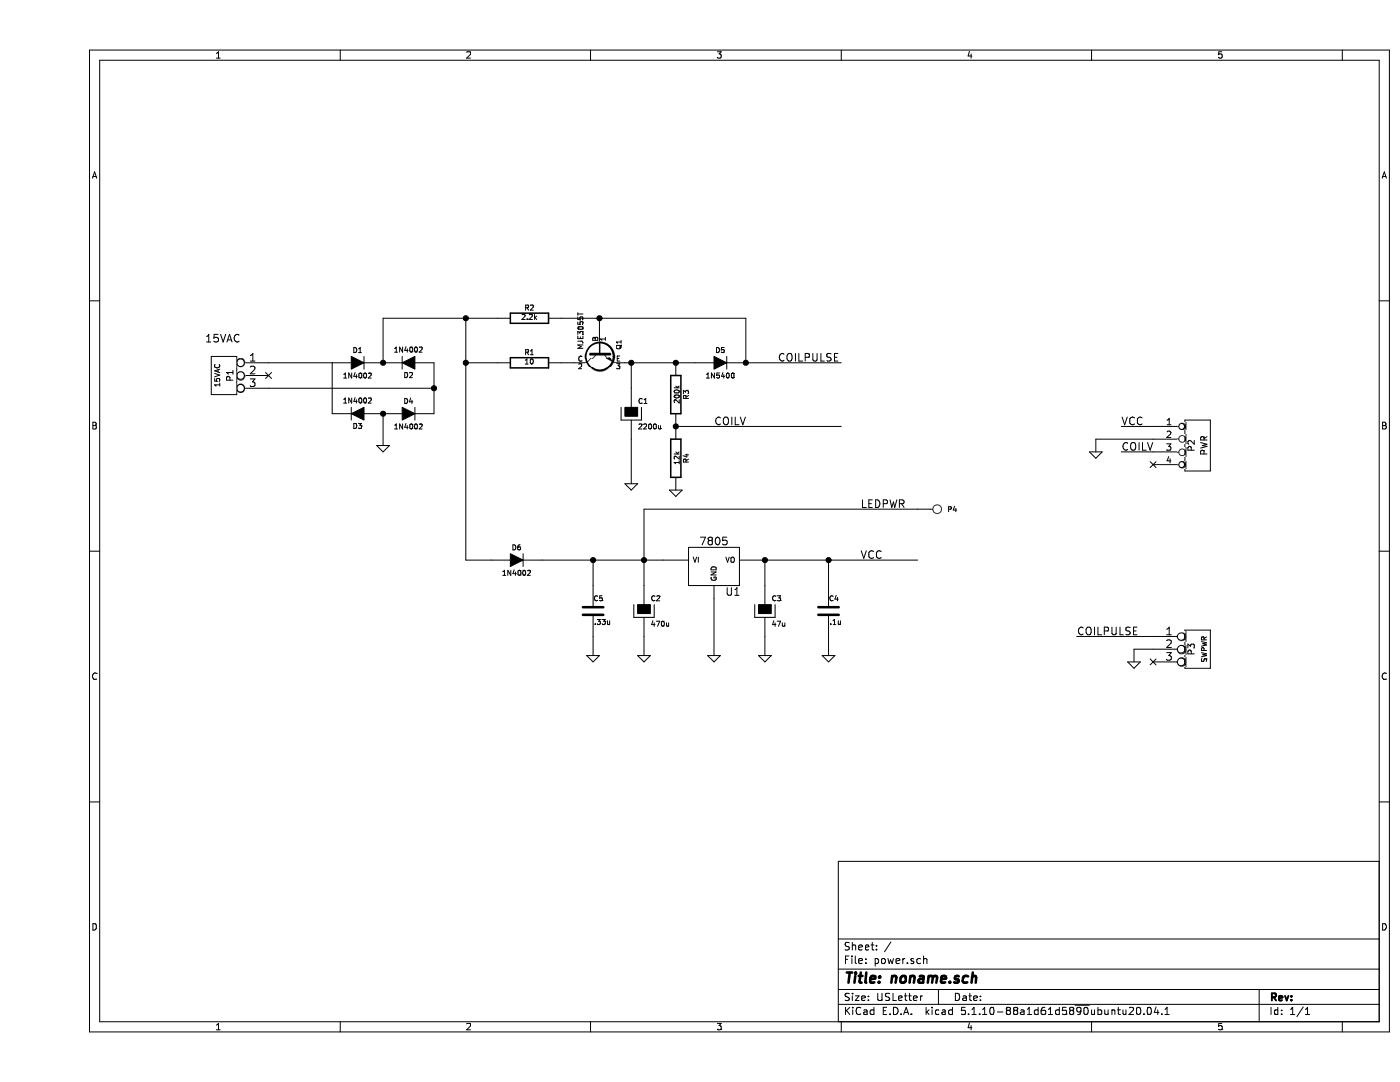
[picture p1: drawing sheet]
EESchema Schematic File Version 4
EELAYER 30 0
EELAYER END
$Descr USLetter 11000 8500
encoding utf-8
Sheet 1 1
Title "noname.sch"
Date ""
Rev ""
Comp ""
Comment1 ""
Comment2 ""
Comment3 ""
Comment4 ""
$EndDescr
$Comp
L power-rescue:DIODE-power-rescue D3
U 1 1
P 2500 3250
F 0 "D3" H 2500 3350 40  0000 C CNN
F 1 "1N4002" H 2500 3150 40  0000 C CNN
F 2 "" H 2500 3250 60  0000 C CNN
F 3 "" H 2500 3250 60  0000 C CNN
	1    2500 3250
	-1   0    0    1   
$EndComp
$Comp
L power-rescue:DIODE-power-rescue D4
U 1 1
P 2900 3250
F 0 "D4" H 2900 3350 40  0000 C CNN
F 1 "1N4002" H 2900 3150 40  0000 C CNN
F 2 "" H 2900 3250 60  0000 C CNN
F 3 "" H 2900 3250 60  0000 C CNN
	1    2900 3250
	1    0    0    -1  
$EndComp
$Comp
L power-rescue:DIODE-power-rescue D1
U 1 1
P 2500 2850
F 0 "D1" H 2500 2950 40  0000 C CNN
F 1 "1N4002" H 2500 2750 40  0000 C CNN
F 2 "" H 2500 2850 60  0000 C CNN
F 3 "" H 2500 2850 60  0000 C CNN
	1    2500 2850
	1    0    0    -1  
$EndComp
$Comp
L power-rescue:DIODE-power-rescue D2
U 1 1
P 2900 2850
F 0 "D2" H 2900 2950 40  0000 C CNN
F 1 "1N4002" H 2900 2750 40  0000 C CNN
F 2 "" H 2900 2850 60  0000 C CNN
F 3 "" H 2900 2850 60  0000 C CNN
	1    2900 2850
	-1   0    0    1   
$EndComp
$Comp
L power-rescue:GND-power-rescue #PWR01
U 1 1
P 2700 3500
F 0 "#PWR01" H 2700 3500 30  0001 C CNN
F 1 "GND" H 2700 3430 30  0001 C CNN
F 2 "" H 2700 3500 60  0000 C CNN
F 3 "" H 2700 3500 60  0000 C CNN
	1    2700 3500
	1    0    0    -1  
$EndComp
$Comp
L power-rescue:R-power-rescue R1
U 1 1
P 3850 2850
F 0 "R1" V 3930 2850 40  0000 C CNN
F 1 "10" V 3857 2851 40  0000 C CNN
F 2 "" V 3780 2850 30  0000 C CNN
F 3 "" H 3850 2850 30  0000 C CNN
	1    3850 2850
	0    -1   -1   0   
$EndComp
$Comp
L power-rescue:R-power-rescue R2
U 1 1
P 3850 2500
F 0 "R2" V 3930 2500 40  0000 C CNN
F 1 "2.2k" V 3857 2501 40  0000 C CNN
F 2 "" V 3780 2500 30  0000 C CNN
F 3 "" H 3850 2500 30  0000 C CNN
	1    3850 2500
	0    -1   -1   0   
$EndComp
$Comp
L power-rescue:DIODE-power-rescue D5
U 1 1
P 5350 2850
F 0 "D5" H 5350 2950 40  0000 C CNN
F 1 "1N5400" H 5350 2750 40  0000 C CNN
F 2 "" H 5350 2850 60  0000 C CNN
F 3 "" H 5350 2850 60  0000 C CNN
	1    5350 2850
	1    0    0    -1  
$EndComp
$Comp
L power-rescue:CAPAPOL-power-rescue C1
U 1 1
P 4650 3250
F 0 "C1" H 4700 3350 40  0000 L CNN
F 1 "2200u" H 4700 3150 40  0000 L CNN
F 2 "" H 4750 3100 30  0000 C CNN
F 3 "" H 4650 3250 300 0000 C CNN
	1    4650 3250
	1    0    0    -1  
$EndComp
$Comp
L power-rescue:GND-power-rescue #PWR02
U 1 1
P 4650 3800
F 0 "#PWR02" H 4650 3800 30  0001 C CNN
F 1 "GND" H 4650 3730 30  0001 C CNN
F 2 "" H 4650 3800 60  0000 C CNN
F 3 "" H 4650 3800 60  0000 C CNN
	1    4650 3800
	1    0    0    -1  
$EndComp
$Comp
L power-rescue:R-power-rescue R3
U 1 1
P 5000 3100
F 0 "R3" V 5080 3100 40  0000 C CNN
F 1 "200k" V 5007 3101 40  0000 C CNN
F 2 "" V 4930 3100 30  0000 C CNN
F 3 "" H 5000 3100 30  0000 C CNN
	1    5000 3100
	1    0    0    -1  
$EndComp
$Comp
L power-rescue:R-power-rescue R4
U 1 1
P 5000 3600
F 0 "R4" V 5080 3600 40  0000 C CNN
F 1 "12k" V 5007 3601 40  0000 C CNN
F 2 "" V 4930 3600 30  0000 C CNN
F 3 "" H 5000 3600 30  0000 C CNN
	1    5000 3600
	1    0    0    -1  
$EndComp
$Comp
L power-rescue:GND-power-rescue #PWR03
U 1 1
P 5000 3850
F 0 "#PWR03" H 5000 3850 30  0001 C CNN
F 1 "GND" H 5000 3780 30  0001 C CNN
F 2 "" H 5000 3850 60  0000 C CNN
F 3 "" H 5000 3850 60  0000 C CNN
	1    5000 3850
	1    0    0    -1  
$EndComp
Text Label 5800 2850 0    60   ~ 0
COILPULSE
Text Label 5300 3350 0    60   ~ 0
COILV
Text Notes 1300 2700 0    60   ~ 0
15VAC
$Comp
L power-rescue:DIODE-power-rescue D6
U 1 1
P 3750 4400
F 0 "D6" H 3750 4500 40  0000 C CNN
F 1 "1N4002" H 3750 4300 40  0000 C CNN
F 2 "" H 3750 4400 60  0000 C CNN
F 3 "" H 3750 4400 60  0000 C CNN
	1    3750 4400
	1    0    0    -1  
$EndComp
$Comp
L power-rescue:CAPAPOL-power-rescue C2
U 1 1
P 4750 4800
F 0 "C2" H 4800 4900 40  0000 L CNN
F 1 "470u" H 4800 4700 40  0000 L CNN
F 2 "" H 4850 4650 30  0000 C CNN
F 3 "" H 4750 4800 300 0000 C CNN
	1    4750 4800
	1    0    0    -1  
$EndComp
$Comp
L power-rescue:GND-power-rescue #PWR04
U 1 1
P 4750 5150
F 0 "#PWR04" H 4750 5150 30  0001 C CNN
F 1 "GND" H 4750 5080 30  0001 C CNN
F 2 "" H 4750 5150 60  0000 C CNN
F 3 "" H 4750 5150 60  0000 C CNN
	1    4750 5150
	1    0    0    -1  
$EndComp
$Comp
L power-rescue:7805-power-rescue U1
U 1 1
P 5300 4450
F 0 "U1" H 5450 4254 60  0000 C CNN
F 1 "7805" H 5300 4650 60  0000 C CNN
F 2 "" H 5300 4450 60  0000 C CNN
F 3 "" H 5300 4450 60  0000 C CNN
	1    5300 4450
	1    0    0    -1  
$EndComp
$Comp
L power-rescue:GND-power-rescue #PWR05
U 1 1
P 5300 5150
F 0 "#PWR05" H 5300 5150 30  0001 C CNN
F 1 "GND" H 5300 5080 30  0001 C CNN
F 2 "" H 5300 5150 60  0000 C CNN
F 3 "" H 5300 5150 60  0000 C CNN
	1    5300 5150
	1    0    0    -1  
$EndComp
Text Label 6450 4000 0    60   ~ 0
LEDPWR
Text Label 6450 4400 0    60   ~ 0
VCC
$Comp
L power-rescue:CAPAPOL-power-rescue C3
U 1 1
P 5700 4800
F 0 "C3" H 5750 4900 40  0000 L CNN
F 1 "47u" H 5750 4700 40  0000 L CNN
F 2 "" H 5800 4650 30  0000 C CNN
F 3 "" H 5700 4800 300 0000 C CNN
	1    5700 4800
	1    0    0    -1  
$EndComp
$Comp
L power-rescue:C-power-rescue C4
U 1 1
P 6200 4800
F 0 "C4" H 6200 4900 40  0000 L CNN
F 1 ".1u" H 6206 4715 40  0000 L CNN
F 2 "" H 6238 4650 30  0000 C CNN
F 3 "" H 6200 4800 60  0000 C CNN
	1    6200 4800
	1    0    0    -1  
$EndComp
$Comp
L power-rescue:GND-power-rescue #PWR06
U 1 1
P 5700 5150
F 0 "#PWR06" H 5700 5150 30  0001 C CNN
F 1 "GND" H 5700 5080 30  0001 C CNN
F 2 "" H 5700 5150 60  0000 C CNN
F 3 "" H 5700 5150 60  0000 C CNN
	1    5700 5150
	1    0    0    -1  
$EndComp
$Comp
L power-rescue:GND-power-rescue #PWR07
U 1 1
P 6200 5150
F 0 "#PWR07" H 6200 5150 30  0001 C CNN
F 1 "GND" H 6200 5080 30  0001 C CNN
F 2 "" H 6200 5150 60  0000 C CNN
F 3 "" H 6200 5150 60  0000 C CNN
	1    6200 5150
	1    0    0    -1  
$EndComp
$Comp
L power-rescue:MJE13003-power-rescue Q1
U 1 1
P 4400 2750
F 0 "Q1" H 4400 2600 40  0000 R CNN
F 1 "MJE3055T" H 4400 2900 40  0000 R CNN
F 2 "TO225" H 4280 2850 29  0001 C CNN
F 3 "" H 4400 2750 60  0000 C CNN
	1    4400 2750
	0    -1   1    0   
$EndComp
$Comp
L power-rescue:CONN_3-power-rescue P1
U 1 1
P 1450 2950
F 0 "P1" V 1400 2950 50  0000 C CNN
F 1 "15VAC" V 1500 2950 40  0000 C CNN
F 2 "" H 1450 2950 60  0000 C CNN
F 3 "" H 1450 2950 60  0000 C CNN
	1    1450 2950
	-1   0    0    -1  
$EndComp
NoConn ~ 1800 2950
$Comp
L power-rescue:GND-power-rescue #PWR08
U 1 1
P 8300 3550
F 0 "#PWR08" H 8300 3550 30  0001 C CNN
F 1 "GND" H 8300 3480 30  0001 C CNN
F 2 "" H 8300 3550 60  0000 C CNN
F 3 "" H 8300 3550 60  0000 C CNN
	1    8300 3550
	1    0    0    -1  
$EndComp
Text Label 8500 3550 0    60   ~ 0
COILV
Text Label 8500 3350 0    60   ~ 0
VCC
$Comp
L power-rescue:GND-power-rescue #PWR09
U 1 1
P 8600 5200
F 0 "#PWR09" H 8600 5200 30  0001 C CNN
F 1 "GND" H 8600 5130 30  0001 C CNN
F 2 "" H 8600 5200 60  0000 C CNN
F 3 "" H 8600 5200 60  0000 C CNN
	1    8600 5200
	1    0    0    -1  
$EndComp
Text Label 8150 5000 0    60   ~ 0
COILPULSE
$Comp
L power-rescue:CONN_1-power-rescue P4
U 1 1
P 7050 4000
F 0 "P4" H 7130 4000 40  0000 L CNN
F 1 "LEDPWR" H 7050 4055 30  0001 C CNN
F 2 "" H 7050 4000 60  0000 C CNN
F 3 "" H 7050 4000 60  0000 C CNN
	1    7050 4000
	1    0    0    -1  
$EndComp
Wire Wire Line
	2300 2850 2300 3250
Wire Wire Line
	3100 2850 3100 3050
Wire Wire Line
	1800 2850 2300 2850
Wire Wire Line
	2700 3250 2700 3500
Wire Wire Line
	2700 2850 2700 2500
Wire Wire Line
	1800 3050 3100 3050
Connection ~ 3100 3050
Wire Wire Line
	2700 2500 3350 2500
Wire Wire Line
	3600 2850 3350 2850
Wire Wire Line
	3350 2500 3350 2850
Connection ~ 3350 2500
Wire Wire Line
	4100 2850 4200 2850
Wire Wire Line
	4100 2500 4400 2500
Wire Wire Line
	4400 2500 4400 2550
Wire Wire Line
	4600 2850 4650 2850
Connection ~ 4400 2500
Wire Wire Line
	5550 2850 6300 2850
Wire Wire Line
	4650 3450 4650 3800
Connection ~ 2700 2850
Connection ~ 2700 3250
Wire Wire Line
	5000 3350 6300 3350
Connection ~ 5550 2850
Wire Wire Line
	4650 3050 4650 2850
Connection ~ 4650 2850
Connection ~ 3350 2850
Wire Wire Line
	3950 4400 4350 4400
Wire Wire Line
	4750 5000 4750 5150
Connection ~ 4750 4400
Wire Wire Line
	5300 4700 5300 5150
Wire Wire Line
	4750 4000 6900 4000
Wire Wire Line
	5700 4400 6200 4400
Wire Wire Line
	5700 4600 5700 4400
Connection ~ 5700 4400
Wire Wire Line
	5700 5000 5700 5150
Wire Wire Line
	6200 5000 6200 5150
Wire Wire Line
	6200 4600 6200 4400
Connection ~ 6200 4400
Wire Wire Line
	3350 4400 3550 4400
Wire Wire Line
	5550 2500 5550 2850
Connection ~ 5000 3350
Connection ~ 5000 2850
Wire Wire Line
	8750 3550 8500 3550
Wire Wire Line
	8750 3350 8500 3350
Wire Wire Line
	8750 3450 8300 3450
Wire Wire Line
	8300 3450 8300 3550
Wire Wire Line
	8750 5000 8150 5000
Wire Wire Line
	4750 4000 4750 4400
$Comp
L power-rescue:CONN_3-power-rescue P3
U 1 1
P 9100 5100
F 0 "P3" V 9050 5100 50  0000 C CNN
F 1 "SWPWR" V 9150 5100 40  0000 C CNN
F 2 "" H 9100 5100 60  0000 C CNN
F 3 "" H 9100 5100 60  0000 C CNN
	1    9100 5100
	1    0    0    -1  
$EndComp
Wire Wire Line
	8750 5100 8600 5100
Wire Wire Line
	8600 5100 8600 5200
NoConn ~ 8750 5200
$Comp
L power-rescue:CONN_4-power-rescue P2
U 1 1
P 9100 3500
F 0 "P2" V 9050 3500 50  0000 C CNN
F 1 "PWR" V 9150 3500 50  0000 C CNN
F 2 "" H 9100 3500 60  0000 C CNN
F 3 "" H 9100 3500 60  0000 C CNN
	1    9100 3500
	1    0    0    -1  
$EndComp
NoConn ~ 8750 3650
$Comp
L power-rescue:C-power-rescue C5
U 1 1
P 4350 4800
F 0 "C5" H 4350 4900 40  0000 L CNN
F 1 ".33u" H 4356 4715 40  0000 L CNN
F 2 "" H 4388 4650 30  0000 C CNN
F 3 "" H 4350 4800 60  0000 C CNN
	1    4350 4800
	1    0    0    -1  
$EndComp
$Comp
L power-rescue:GND-power-rescue #PWR?
U 1 1
P 4350 5150
F 0 "#PWR?" H 4350 5150 30  0001 C CNN
F 1 "GND" H 4350 5080 30  0001 C CNN
F 2 "" H 4350 5150 60  0000 C CNN
F 3 "" H 4350 5150 60  0000 C CNN
	1    4350 5150
	1    0    0    -1  
$EndComp
Wire Wire Line
	4350 5000 4350 5150
Wire Wire Line
	4350 4600 4350 4400
Connection ~ 4350 4400
Wire Wire Line
	3100 3050 3100 3250
Wire Wire Line
	3350 2500 3600 2500
Wire Wire Line
	4400 2500 5550 2500
Wire Wire Line
	4650 2850 5000 2850
Wire Wire Line
	3350 2850 3350 4400
Wire Wire Line
	4750 4400 4900 4400
Wire Wire Line
	4750 4400 4750 4600
Wire Wire Line
	6200 4400 6900 4400
Wire Wire Line
	5000 2850 5150 2850
Wire Wire Line
	4350 4400 4750 4400
$EndSCHEMATC
